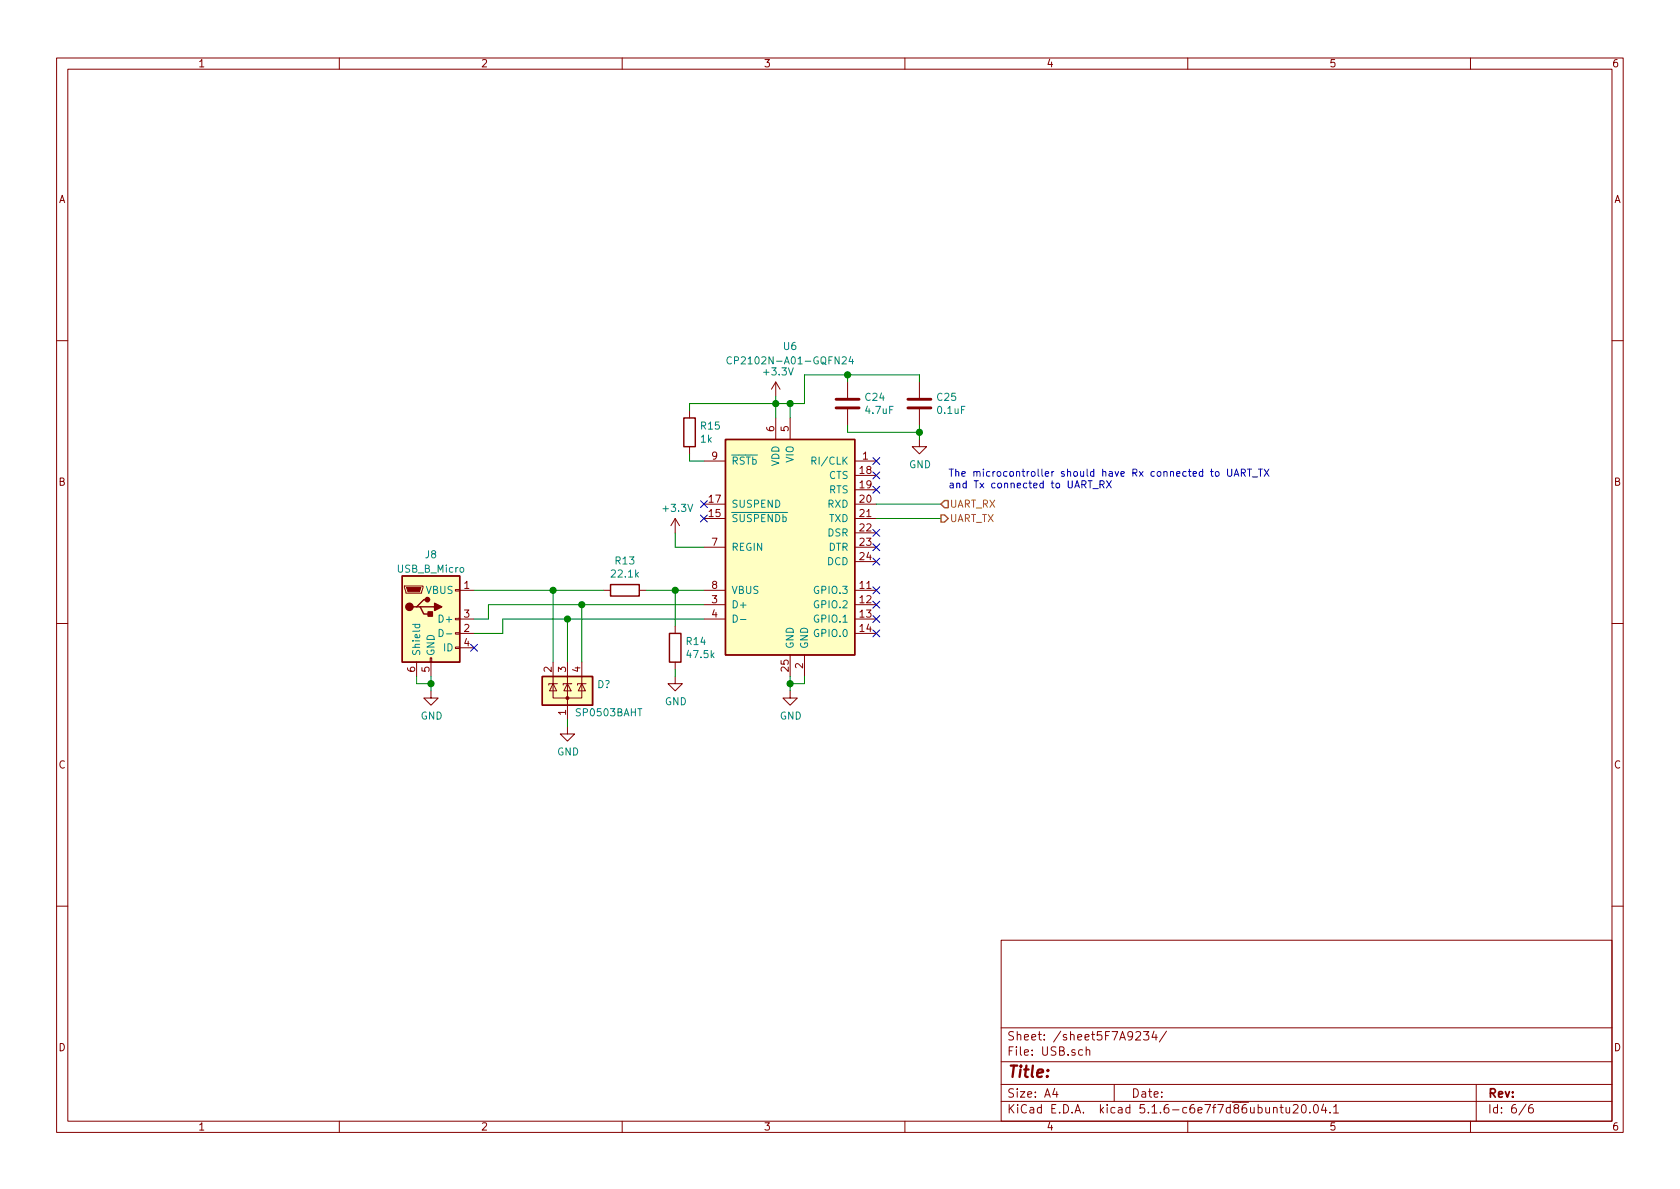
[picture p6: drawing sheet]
<svg xmlns="http://www.w3.org/2000/svg" width="297mm" height="210mm" viewBox="0 0 297 210" stroke-linecap="round" stroke-linejoin="round" font-family="sans-serif">
<g fill="none" stroke="#840000" stroke-width=".18">
<path d="M10 10.3h277v189.9h-277zM12 12.2h273v186.1h-273zM60 10.3v1.9M110 10.3v1.9M160 10.3v1.9M210 10.3v1.9M260 10.3v1.9M10 60.2h2M121.9 72.6v1.3M121.9 79v1.3M137.2 67.6l-.8 1.2M137.2 67.6v2.5"/>
<path d="M137.2 73.9v3.8M137.2 67.6l.7 1.2M139.7 73.9v3.8M149.9 67.6v2.8M149.9 72.4v2.8M162.6 77.7v1.3h1.2l-1.2 1.3-1.3-1.3h1.3M162.6 67.6v2.8M162.6 72.4v2.8M285 60.2h2M119.4 91.7l-.8 1.3M119.4 91.7v2.5M119.4 91.7l.7 1.3"/>
<path d="M124.5 81.5h3.8M124.5 91.7h3.8M124.5 89.1h3.8M124.5 96.8h3.8M151.1 81.5h3.8M151.1 91.7h3.8M151.1 89.1h3.8M151.1 84.1h3.8M151.1 86.6h3.8M151.1 94.2h3.8M151.1 96.8h3.8M151.1 99.3h3.8"/>
<path d="M10 110.3h2M71.5 103.6h3.3v.3l-.3 1h-2.7zM73.7 117.1v2.5M76.1 116.3h.2v.8h-.2zM76.2 117.1v2.5M80.5 114.4h.8v.3h-.8zM80.5 111.9h.8v.2h-.8zM80.5 109.3h.8v.3h-.8zM80.5 104.3h.8v.2h-.8zM81.3 104.4h2.5M81.3 112h2.5M81.3 109.5h2.5"/>
<path d="M81.3 114.5h2.5M97.8 117.1v3.8M100.3 117.1v10.1M102.9 117.1v3.8M106.7 104.4h1.2M113 104.4h1.3M119.4 119.6v1.3h1.2l-1.2 1.3-1.3-1.3h1.3M119.4 110.7v1.3M119.4 117.1v1.3M124.5 104.4h3.8M124.5 109.5h3.8M124.5 106.9h3.8"/>
<path d="M139.7 115.8v3.8M142.2 115.8v3.8M151.1 104.4h3.8M151.1 112h3.8M151.1 109.5h3.8M151.1 106.9h3.8M285 110.3h2M76.2 122.2v1.2h1.3l-1.3 1.3-1.3-1.3h1.3M97.8 120.9v2.5h5.1v-2.5M97.8 120.9l.6 1.3h-1.2zM98.6 120.9h-1.6v.3M100.3 128.5v1.3h1.3l-1.3 1.3-1.2-1.3h1.2"/>
<path d="M100.3 120.9l.7 1.3h-1.3zM101.1 120.9h-1.5v.3M102.9 120.9l.6 1.3h-1.3zM103.6 120.9h-1.5v.3M139.7 122.2v1.2h1.3l-1.3 1.3-1.3-1.3h1.3M10 160.2h2M177 166.3h108v32h-108zM285 160.2h2M60 198.3v1.9M110 198.3v1.9M160 198.3v1.9M177 194.8h108"/>
<path d="M177 191.8h108M177 187.8h108M177 181.8h108M186.5 192.5l-.4 1h1M186.8 193v1M191.4 185.7l-.4-.1-.3 .3 .1 .6h.6M192 185.7l.3-.1 .3 .1 .1 .9M192 185.1v1.5M197 191.8v3M200.8 182.6l.2-.2h.4l.2 .2 .1 .2-.1 .3-.8 .8h.9M202.2 182.4h.9l-.5 .6 .4 .1v.7l-.2 .1-.6-.1M204 182.3l-.3 1.1h.9"/>
<path d="M204.4 182.9v1M206.2 182.3l-1.2 2M210 198.3v1.9M225.2 196l.2-.2 .3 .1 .1 .9M226.3 195.8h.6M226.5 195.3v1.3l.4 .2M227.4 195.8l.1 .9 .3 .1 .2-.1M228 195.8v1M228.7 195.5l.2-.2h.3l.3 .5-.9 1h.9M230.2 195.5l.4-.2a.94 .94 0 0 1 0 1.5l-.5-.3v-.6zM231.6 196.7v.1M232.4 195.4l.2-.1a.8 .8 0 0 1 .5 .8 .8 .8 0 0 1-.5 .7 1 1 0 0 1-.2-1.4z"/>
<path d="M234 195.2l-.3 1.1h.9M234.4 195.8v1M235.2 196.7v.1M235.8 195.8l.4-.5v1.5M235.8 196.8h.9M260 198.3v1.9M261 191.8v6.5M269.8 195.2l-1.2 2M271 195.3a.62 .62 0 0 0-.7 .7v.7l.3 .1 .4-.1 .1-.5-.1-.2-.4-.1-.3 .3"/>
</g>
<path d="M147.8 72.1h4.1M147.8 70.6h4.1M160.5 72.1h4.1M160.5 70.6h4.1" fill="none" stroke="#840000" stroke-width=".51"/>
<path d="M120.9 73.9h2v5.1h-2zM128.3 77.7h22.8v38.1h-22.8zM71.1 101.8h10.2v15.3h-10.2zM73.7 107.3h.6l.6 1.3h1.3M74.3 107.3h2.5M75.6 106h-.7l-1.2 1.3h-.7M95.9 119.6h8.9v5.1h-8.9zM107.9 103.4h5.1v2h-5.1zM118.4 112h2v5.1h-2z" fill="none" stroke="#840000" stroke-width=".25"/>
<g fill="#ffffc2" stroke="#ffffc2" stroke-width=".18">
<path d="M95.9 119.6h8.9v5.1h-8.9z"/>
<path d="M71.1 101.8h10.2v15.3h-10.2z"/>
<path d="M128.3 77.7h22.8v38.1h-22.8z"/>
</g>
<g fill="#840000" stroke="#840000" stroke-width=".18">
<path d="M71.9 103.9h2.5l-.2 .7h-2.1z"/>
<circle cx="100.3" cy="123.4" r=".25"/>
</g>
<g fill="#840000" stroke="#840000" stroke-width=".25">
<path d="M75.7 108.2h.8v.8h-.8z"/>
<path d="M76.8 106.7l1.3 .6-1.3 .6z"/>
<circle cx="72.4" cy="107.3" r=".63"/>
<circle cx="75.6" cy="106" r=".38"/>
</g>
<path d="M129.3 63.2a.6 .6 0 0 0-.8 .4 .6 .6 0 0 0 .6 .8l.2-.2M150.4 63l-.3 .9h.8M150.7 63.5v.9M143.6 81.5l.6-.1v-.5l-.2-.1h-.4v1.3M72.9 110.4h1.3M73.4 110.4v.4l.2 .2 .6-.1v-.5M77.6 111.3a.64 .64 0 0 1 .8 .6 .64 .64 0 0 1-.8 .7zM78.9 112.1h1M129.6 108.8a.64 .64 0 0 1 .8 .6 .64 .64 0 0 1-.8 .6zM130.9 109.5h1" fill="none" stroke="#008484" stroke-width=".18"/>
<g fill="none" stroke="#008400" stroke-width=".18">
<path d="M137.2 70.1v3.8M139.7 71.4v2.5M149.9 66.3v1.3M149.9 75.2v1.2h12.7M162.6 67.6v-1.3h-20.4v5.1h-20.3v1.2M162.6 75.2v2.5M119.4 94.2v2.6h5.1M121.9 80.3v1.2h2.6M154.9 89.1h11.5M154.9 91.7h11.5M73.7 119.6v1.3h2.5M76.2 119.6v2.6"/>
<path d="M83.8 104.4h22.9M97.8 104.4v12.7M100.3 109.5v7.6M102.9 106.9v10.2M114.3 104.4h10.2M119.4 104.4v6.3M119.4 118.4v1.2M124.5 106.9h-38.1v2.6h-2.6M124.5 109.5h-35.6v2.5h-5.1M139.7 119.6v2.6M142.2 119.6v1.3h-2.5M100.3 127.2v1.3"/>
</g>
<path d="M166.4 91.1h.6l.6 .6-.6 .6h-.6zM167 88.5h.6v1.3h-.6l-.6-.7z" fill="none" stroke="#848400" stroke-width=".25"/>
<g fill="none" stroke="#0000c2" stroke-width=".18">
<path d="M193.2 86.4h1M194.5 85.7l.6-.1 .1-.2-.1-.3-.1-.1h-.5v1.3M194.8 85.7l.4 .6M195.7 85l.8 1.3M196.5 85l-.8 1.3M215 83.4h.3l.2 .2-.1 .6h-.3l-.2-.1zM217 83v1l.3 .2h.4l.1-.2v-1M218.2 84.2l.4-1.2 .4 1.2M218.3 83.9h.6M219.5 83.6l.6-.1v-.4l-.1-.1h-.5v1.2M219.8 83.6l.4 .6M220.5 83h.8"/>
<path d="M220.9 83v1.2M221.4 84.3h1M222.5 83h.7M222.9 83v1.2M223.5 83l.9 1.2M224.4 83l-.9 1.2"/>
</g>
<g fill="#008400" stroke="#008400" stroke-width=".25">
<circle cx="149.9" cy="66.3" r=".51"/>
<circle cx="100.3" cy="109.5" r=".51"/>
<circle cx="102.9" cy="106.9" r=".51"/>
<circle cx="97.8" cy="104.4" r=".51"/>
<circle cx="76.2" cy="120.9" r=".51"/>
<circle cx="119.4" cy="104.4" r=".51"/>
<circle cx="139.7" cy="71.4" r=".51"/>
<circle cx="137.2" cy="71.4" r=".51"/>
<circle cx="162.6" cy="76.4" r=".51"/>
<circle cx="139.7" cy="120.9" r=".51"/>
</g>
<g fill="none" stroke="#000084" stroke-width=".18">
<path d="M123.9 91.1l1.2 1.2M123.9 88.5l1.2 1.3M125.1 91.1l-1.2 1.2M125.1 88.5l-1.2 1.3M154.3 80.9l1.2 1.2M154.3 93.6l1.2 1.2M154.3 96.2l1.2 1.2M154.3 98.7l1.2 1.2M154.3 86l1.2 1.2M154.3 83.5l1.2 1.2M155.5 80.9l-1.2 1.2M155.5 93.6l-1.2 1.2"/>
<path d="M155.5 96.2l-1.2 1.2M155.5 98.7l-1.2 1.2M155.5 86l-1.2 1.2M155.5 83.5l-1.2 1.2M83.2 113.9l1.2 1.3M84.4 113.9l-1.2 1.3M154.3 103.8l1.2 1.2M154.3 106.3l1.2 1.2M154.3 108.9l1.2 1.2M154.3 111.4l1.2 1.2M155.5 103.8l-1.2 1.2M155.5 106.3l-1.2 1.2"/>
<path d="M155.5 108.9l-1.2 1.2M155.5 111.4l-1.2 1.2"/>
</g>
<text font-size="2.8" fill="#840000" x="178" y="190.5">Title:</text>
<g font-size="2.1" fill="#840000">
<text x="178" y="184">Sheet: /sheet5F7A9234/</text>
<text x="178" y="186.7">File: USB.sch</text>
<text x="178" y="196.9">KiCad E.D.A. kicad 5.1.6-c6e7f7d86ubuntu20.04.1</text>
<text x="178" y="194.1">Size: A4</text>
<text x="200" y="194.1">Date:</text>
<text x="263" y="194.1">Rev:</text>
<text x="263" y="196.9">Id: 6/6</text>
</g>
<g font-size="1.8" fill="#840000">
<text x="35" y="11.9">1</text>
<text x="85" y="11.9">2</text>
<text x="135" y="11.9">3</text>
<text x="185" y="11.9">4</text>
<text x="235" y="11.9">5</text>
<text x="285" y="11.9">6</text>
<text x="10.4" y="35.9">A</text>
<text x="285.4" y="35.9">A</text>
<text x="136.9" y="76.3" transform="rotate(-90 136.9 76.3)">6</text>
<text x="139.4" y="76.3" transform="rotate(-90 139.4 76.3)">5</text>
<text x="125.9" y="81.3">9</text>
<text x="152.1" y="83.8">18</text>
<text x="152.6" y="81.3">1</text>
<text x="10.4" y="85.9">B</text>
<text x="125.4" y="88.9">17</text>
<text x="152.1" y="86.4">19</text>
<text x="152.1" y="88.9">20</text>
<text x="285.4" y="85.9">B</text>
<text x="125.4" y="91.4">15</text>
<text x="152.1" y="91.4">21</text>
<text x="152.1" y="94">22</text>
<text x="125.9" y="96.5">7</text>
<text x="152.1" y="96.5">23</text>
<text x="152.1" y="99.1">24</text>
<text x="82.1" y="104.1">1</text>
<text x="125.9" y="106.7">3</text>
<text x="125.9" y="104.1">8</text>
<text x="152.1" y="104.1">11</text>
<text x="152.1" y="106.7">12</text>
<text x="82.1" y="111.8">2</text>
<text x="82.1" y="109.2">3</text>
<text x="125.9" y="109.2">4</text>
<text x="152.1" y="109.2">13</text>
<text x="152.1" y="111.8">14</text>
<text x="73.4" y="118.8" transform="rotate(-90 73.4 118.8)">6</text>
<text x="75.9" y="118.8" transform="rotate(-90 75.9 118.8)">5</text>
<text x="82.1" y="114.3">4</text>
<text x="97.5" y="118.8" transform="rotate(-90 97.5 118.8)">2</text>
<text x="100.1" y="118.8" transform="rotate(-90 100.1 118.8)">3</text>
<text x="102.6" y="118.8" transform="rotate(-90 102.6 118.8)">4</text>
<text x="139.4" y="118.7" transform="rotate(-90 139.4 118.7)">25</text>
<text x="142" y="118.2" transform="rotate(-90 142 118.2)">2</text>
<text x="100.1" y="126.5" transform="rotate(-90 100.1 126.5)">1</text>
<text x="10.4" y="135.9">C</text>
<text x="285.4" y="135.9">C</text>
<text x="10.4" y="185.9">D</text>
<text x="285.4" y="185.9">D</text>
<text x="35" y="199.9">1</text>
<text x="85" y="199.9">2</text>
<text x="135" y="199.9">3</text>
<text x="185" y="199.9">4</text>
<text x="235" y="199.9">5</text>
<text x="285" y="199.9">6</text>
</g>
<g font-size="1.8" fill="#008484">
<text x="130.1" y="64.4">CP2102N-A01-GQFN24</text>
<text x="138.6" y="61.9">U6</text>
<text x="135.2" y="66.4">+3.3V</text>
<text x="153.1" y="70.9">C24</text>
<text x="165.8" y="70.9">C25</text>
<text x="124" y="76">R15</text>
<text x="153.2" y="73.2">4.7uF</text>
<text x="165.9" y="73.2">0.1uF</text>
<text x="123.9" y="78.3">1k</text>
<text x="129.3" y="82.2">RSTb</text>
<text x="137.8" y="82.5" transform="rotate(-90 137.8 82.5)">VDD</text>
<text x="140.3" y="81.8" transform="rotate(-90 140.3 81.8)">VIO</text>
<text x="144.2" y="82.2">RI/CLK</text>
<text x="160.7" y="82.8">GND</text>
<text x="129.3" y="89.8">SUSPEND</text>
<text x="146.4" y="89.8">RXD</text>
<text x="146.6" y="84.7">CTS</text>
<text x="146.6" y="87.2">RTS</text>
<text x="117.4" y="90.5">+3.3V</text>
<text x="129.3" y="92.3">SUSPENDb</text>
<text x="146.4" y="94.9">DSR</text>
<text x="146.6" y="92.3">TXD</text>
<text x="70.4" y="101.3">USB_B_Micro</text>
<text x="75.2" y="98.7">J8</text>
<text x="108.9" y="99.8">R13</text>
<text x="129.3" y="97.4">REGIN</text>
<text x="146.3" y="99.9">DCD</text>
<text x="146.5" y="97.4">DTR</text>
<text x="75.4" y="105">VBUS</text>
<text x="108.3" y="102.1">22.1k</text>
<text x="129.3" y="107.6">D+</text>
<text x="129.3" y="105">VBUS</text>
<text x="144.2" y="105">GPIO.3</text>
<text x="144.2" y="107.6">GPIO.2</text>
<text x="78" y="110.1">D+</text>
<text x="144.2" y="110.1">GPIO.1</text>
<text x="144.2" y="112.6">GPIO.0</text>
<text x="74.3" y="116.1" transform="rotate(-90 74.3 116.1)">Shield</text>
<text x="76.8" y="116.1" transform="rotate(-90 76.8 116.1)">GND</text>
<text x="78.5" y="115.2">ID</text>
<text x="121.4" y="114.1">R14</text>
<text x="121.6" y="116.4">47.5k</text>
<text x="140.3" y="114.8" transform="rotate(-90 140.3 114.8)">GND</text>
<text x="142.9" y="114.8" transform="rotate(-90 142.9 114.8)">GND</text>
<text x="105.6" y="121.7">D?</text>
<text x="117.6" y="124.7">GND</text>
<text x="74.4" y="127.2">GND</text>
<text x="102.1" y="126.7">SP0503BAHT</text>
<text x="137.9" y="127.2">GND</text>
<text x="98.5" y="133.6">GND</text>
</g>
<g font-size="1.8" fill="#0000c2">
<text x="167.6" y="84.3">The microcontroller should have Rx connected to UART_TX</text>
<text x="167.6" y="86.4">and Tx connected to UART_RX</text>
</g>
<g font-size="1.8" fill="#848400">
<text x="167.9" y="89.8">UART_RX</text>
<text x="167.9" y="92.3">UART_TX</text>
</g>
</svg>
